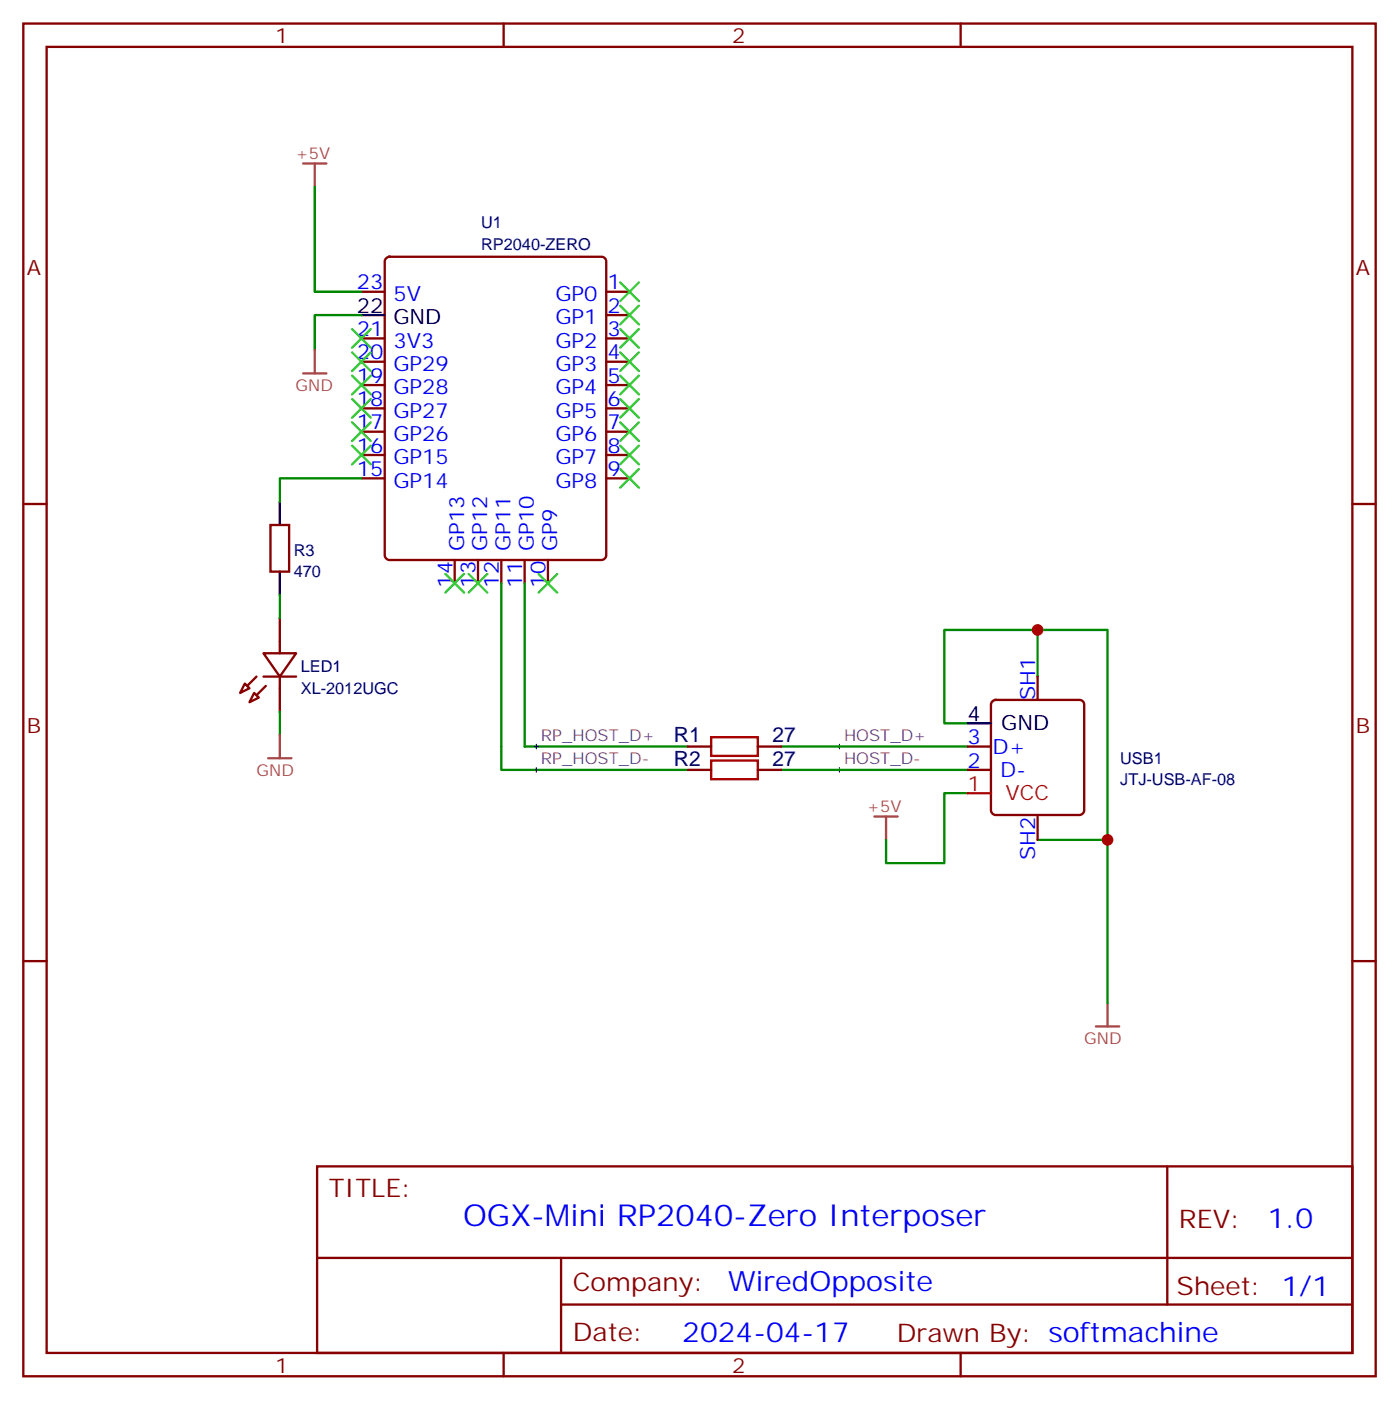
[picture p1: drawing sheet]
<svg xmlns="http://www.w3.org/2000/svg" width="212mm" height="212mm" viewBox="0 0 212 212" stroke-linecap="round" stroke-linejoin="round" font-family="sans-serif">
<g fill="none" stroke="#870000" stroke-width=".35">
<path d="M3.5 3.6h204.6v204.6h-204.6zM7.1 7.1h197.5v197.5h-197.5zM76.2 3.6v3.5M145.3 3.6v3.5M58.4 39l.5-.2h32.1a.71 .71 0 0 1 .7 .7v44.5a.76 .76 0 0 1-.7 .7h-32.1a.76 .76 0 0 1-.7-.7v-44.5zM54.7 44.1h3.5M54.7 51.2h3.5M54.7 54.7h3.5M54.7 58.2h3.5M91.7 44.1h3.5M91.7 47.7h3.5M91.7 51.2h3.5"/>
<path d="M91.7 54.7h3.5M91.7 58.2h3.5M3.5 76.2h3.6M40.9 79.4h2.8v7.1h-2.8zM54.7 61.8h3.5M54.7 65.3h3.5M54.7 68.8h3.5M54.7 72.4h3.5M91.7 61.8h3.5M91.7 65.3h3.5M91.7 68.8h3.5M91.7 72.4h3.5"/>
<path d="M204.6 76.2h3.5M39.9 98.8h4.9l-2.5 3.5zM42.3 93.5v5.3M68.8 84.7v3.5M72.3 84.7v3.5M75.8 84.7v3.5M79.4 84.7v3.5M82.9 84.7v3.5M37 103.4l.7 .7-1.4 .7zM38.5 104.8l.7 .7-1.5 .7zM39.9 102.3h4.9M42.3 102.3v5.3"/>
<path d="M104.1 116.5h3.5M104.1 112.9h3.5M114.7 116.5h3.5M114.7 112.9h3.5M146.4 116.5h3.5M146.4 112.9h3.5M150.2 106.1l.4-.2h12.7a.71 .71 0 0 1 .7 .7v16a.76 .76 0 0 1-.7 .7h-12.7a.76 .76 0 0 1-.7-.7v-16zM157 102.3v3.6M157 123.5v3.5M3.5 145.4h3.6M204.6 145.4h3.5M48 176.4h156.6v28.2h-156.6z"/>
<path d="M176.6 176.4v20.9M48 190.3h156.5M84.9 197.3h119.6M84.9 190.3v14.1M76.2 204.6v3.6M145.3 204.6v3.6"/>
</g>
<path d="M54.7 47.7h3.5M42.3 75.9v3.5M42.3 86.5v3.5M146.4 109.4h3.5" fill="none" stroke="#000" stroke-width=".35"/>
<g fill="none" stroke="#008700" stroke-width=".35">
<path d="M47.6 28.3v15.8h7.1M54.7 47.7h-7.1v5.3M54.7 72.4h-12.4v3.5M42.3 90v3.5M75.8 88.2v28.3h28.3M79.4 88.2v24.7h24.7M157 95.3v7M42.3 107.6v3.6M118.2 112.9h28.2M118.2 116.5h28.2M146.4 120h-3.5v10.6h-8.8v-3.6M146.4 109.4h-3.5v-14.1h24.7v56.4"/>
<path d="M157 127h10.6"/>
</g>
<path d="M45.9 24.7h3.5M47.6 24.7v3.6M45.9 56.5h3.5M47.6 53v3.5M40.6 114.7h3.5M42.3 111.2v3.5M132.3 123.5h3.5M134.1 123.5v3.5M165.8 155.3h3.5M167.6 151.7v3.6" fill="none" stroke="#a64a4a" stroke-width=".35"/>
<g fill="none" stroke="#3c3" stroke-width=".35">
<path d="M53.3 56.8l2.8 2.9M53.3 53.3l2.8 2.8M53.3 49.8l2.8 2.8M56.1 56.8l-2.8 2.9M56.1 53.3l-2.8 2.8M56.1 49.8l-2.8 2.8M93.8 56.8l2.9 2.9M93.8 53.3l2.9 2.8M93.8 49.8l2.9 2.8M93.8 46.2l2.9 2.9M93.8 42.7l2.9 2.8M96.7 56.8l-2.9 2.9"/>
<path d="M96.7 53.3l-2.9 2.8M96.7 49.8l-2.9 2.8M96.7 46.2l-2.9 2.9M96.7 42.7l-2.9 2.8M53.3 67.4l2.8 2.8M53.3 63.9l2.8 2.8M53.3 60.4l2.8 2.8M56.1 67.4l-2.8 2.8M56.1 63.9l-2.8 2.8M56.1 60.4l-2.8 2.8M93.8 70.9l2.9 2.9M93.8 67.4l2.9 2.8"/>
<path d="M93.8 63.9l2.9 2.8M93.8 60.4l2.9 2.8M96.7 70.9l-2.9 2.9M96.7 67.4l-2.9 2.8M96.7 63.9l-2.9 2.8M96.7 60.4l-2.9 2.8M67.4 86.8l2.8 2.8M70.2 86.8l-2.8 2.8M70.9 86.8l2.8 2.8M73.7 86.8l-2.8 2.8M81.5 86.8l2.8 2.8M84.3 86.8l-2.8 2.8"/>
</g>
<path d="M80.8 112.9h.7M80.8 116.5h.7M81.1 112.6v.7M81.1 116.1v.7M126.6 112.9h.8M126.6 116.5h.8M127 112.6v.7M127 116.1v.7" fill="none" stroke="#000" stroke-width=".15"/>
<path d="M146.4 120h3.5" fill="none" stroke="#f00" stroke-width=".35"/>
<path d="M107.6 111.5h7.1v2.8h-7.1zM107.6 115h7.1v2.9h-7.1z" fill="none" stroke="#a10000" stroke-width=".35"/>
<g fill="#870000" stroke="#870000" stroke-width=".35">
<path d="M40.2 103.8l-1.4 1.4z"/>
<path d="M38.8 102.3l-1.4 1.5z"/>
</g>
<g fill="#c00">
<circle cx="157" cy="95.3" r=".88"/>
<circle cx="167.6" cy="127" r=".88"/>
</g>
<text font-size="4.6" fill="#00f" x="70.1" y="185.5">OGX-Mini RP2040-Zero Interposer</text>
<g font-size="4.2" fill="#00f">
<text x="191.8" y="185.7">1.0</text>
<text x="110.2" y="195.2">WiredOpposite</text>
<text x="103.2" y="203.1">2024-04-17</text>
</g>
<g font-size="3.9" fill="#800">
<text x="49.7" y="181">TITLE:</text>
<text x="178.4" y="185.7">REV:</text>
<text x="86.6" y="195.2">Company:</text>
<text x="178" y="195.8">Sheet: 1/1</text>
<text x="86.6" y="202.9">Date:</text>
<text x="135.7" y="203">Drawn By: softmachine</text>
</g>
<g font-size="3.2" fill="#800">
<text x="41.6" y="6.6">1</text>
<text x="110.8" y="6.6">2</text>
<text x="4.1" y="41.7">A</text>
<text x="205.1" y="41.7">A</text>
<text x="4.1" y="110.8">B</text>
<text x="205.1" y="110.8">B</text>
<text x="41.6" y="207.6">1</text>
<text x="110.8" y="207.6">2</text>
</g>
<g font-size="3.2">
<text x="54" y="47.3">22</text>
<text x="59.5" y="49.1">GND</text>
<text x="146.4" y="109">4</text>
<text x="151.5" y="110.5">GND</text>
</g>
<g font-size="3.2" fill="#00f">
<text x="54" y="43.8">23</text>
<text x="59.5" y="45.5">5V</text>
<text x="84" y="45.5">GP0</text>
<text x="91.9" y="43.8">1</text>
<text x="91.9" y="47.3">2</text>
<text x="54" y="50.8">21</text>
<text x="59.5" y="52.6">3V3</text>
<text x="84" y="49.1">GP1</text>
<text x="84" y="52.6">GP2</text>
<text x="91.9" y="50.8">3</text>
<text x="54" y="57.9">19</text>
<text x="54" y="54.4">20</text>
<text x="59.5" y="59.7">GP28</text>
<text x="59.5" y="56.1">GP29</text>
<text x="84" y="56.1">GP3</text>
<text x="84" y="59.7">GP4</text>
<text x="91.9" y="54.4">4</text>
<text x="91.9" y="57.9">5</text>
<text x="54" y="64.9">17</text>
<text x="54" y="61.4">18</text>
<text x="59.5" y="63.2">GP27</text>
<text x="84" y="63.2">GP5</text>
<text x="91.9" y="61.4">6</text>
<text x="91.9" y="64.9">7</text>
<text x="54" y="68.5">16</text>
<text x="59.5" y="70.2">GP15</text>
<text x="59.5" y="66.7">GP26</text>
<text x="84" y="66.7">GP6</text>
<text x="84" y="70.2">GP7</text>
<text x="91.9" y="68.5">8</text>
<text x="54" y="72">15</text>
<text x="59.5" y="73.8">GP14</text>
<text x="84" y="73.8">GP8</text>
<text x="91.9" y="72">9</text>
<text x="70.2" y="83.4" transform="rotate(-90 70.2 83.4)">GP13</text>
<text x="73.7" y="83.4" transform="rotate(-90 73.7 83.4)">GP12</text>
<text x="77.3" y="83.4" transform="rotate(-90 77.3 83.4)">GP11</text>
<text x="80.8" y="83.4" transform="rotate(-90 80.8 83.4)">GP10</text>
<text x="84.3" y="83.4" transform="rotate(-90 84.3 83.4)">GP9</text>
<text x="68.4" y="88.9" transform="rotate(-90 68.4 88.9)">14</text>
<text x="72" y="88.9" transform="rotate(-90 72 88.9)">13</text>
<text x="75.5" y="88.9" transform="rotate(-90 75.5 88.9)">12</text>
<text x="79" y="88.9" transform="rotate(-90 79 88.9)">11</text>
<text x="82.5" y="88.9" transform="rotate(-90 82.5 88.9)">10</text>
<text x="156.6" y="105.9" transform="rotate(-90 156.6 105.9)">SH1</text>
<text x="146.4" y="112.6">3</text>
<text x="150.2" y="114">D+</text>
<text x="146.4" y="116.1">2</text>
<text x="151.3" y="117.5">D-</text>
<text x="156.6" y="130.1" transform="rotate(-90 156.6 130.1)">SH2</text>
</g>
<g font-size="3.2" fill="#000080">
<text x="102" y="112.3">R1</text>
<text x="116.9" y="112.3">27</text>
<text x="102" y="115.8">R2</text>
<text x="116.9" y="115.8">27</text>
</g>
<g font-size="3.2" fill="#f00">
<text x="146.4" y="119.6">1</text>
<text x="152.1" y="121">VCC</text>
</g>
<g font-size="2.5" fill="#a54b4b">
<text x="44.7" y="24">+5V</text>
<text x="44.7" y="59.2">GND</text>
<text x="38.8" y="117.4">GND</text>
<text x="131.1" y="122.8">+5V</text>
<text x="164" y="158">GND</text>
</g>
<g font-size="2.5" fill="#000080">
<text x="72.8" y="34.6">U1</text>
<text x="72.8" y="37.8">RP2040-ZERO</text>
<text x="44.4" y="87.2">470</text>
<text x="44.4" y="84.1">R3</text>
<text x="45.5" y="101.7">LED1</text>
<text x="45.5" y="104.9">XL-2012UGC</text>
<text x="169.5" y="118.8">JTJ-USB-AF-08</text>
<text x="169.5" y="115.6">USB1</text>
</g>
<g font-size="2.5" fill="#666">
<text x="81.8" y="112">RP_HOST_D+</text>
<text x="127.7" y="112">HOST_D+</text>
<text x="81.8" y="115.6">RP_HOST_D-</text>
<text x="127.7" y="115.6">HOST_D-</text>
</g>
</svg>
